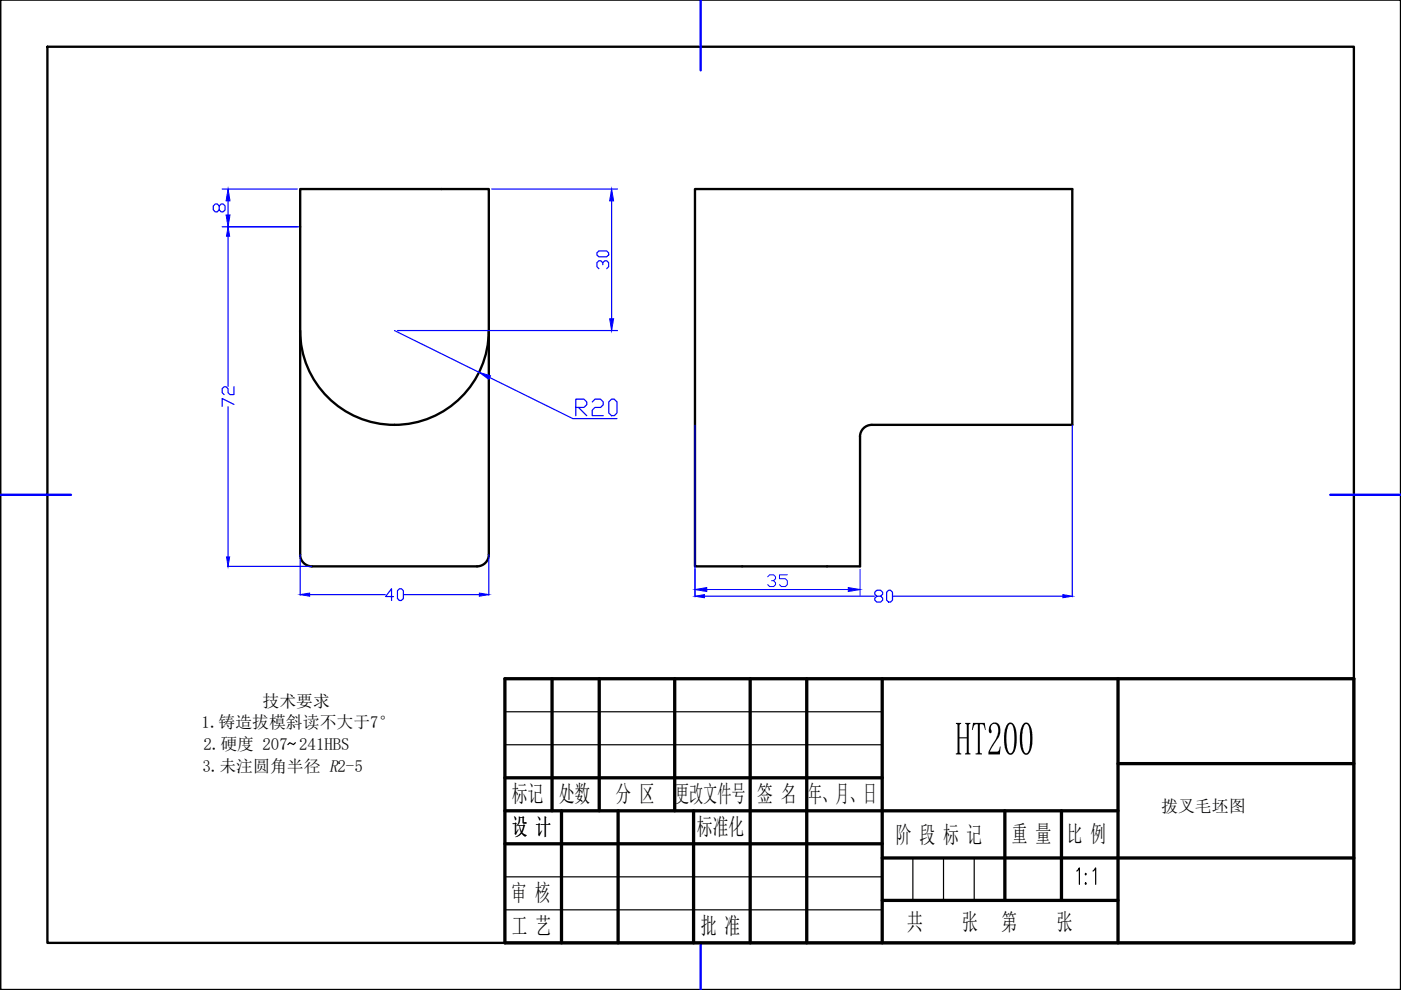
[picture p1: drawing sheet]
<svg xmlns="http://www.w3.org/2000/svg" width="297mm" height="210mm" viewBox="0 0 297 210" stroke-linecap="round" stroke-linejoin="round" font-family="sans-serif">
<path d="M.1 -.1v210h296.9v-210M10.1 9.9h276.9v190h-276.9zM93.6 40.1h10v77.5a2.5 2.5 0 0 1-2.5 2.5h-35a2.5 2.5 0 0 1-2.5-2.5v-69.5M147.3 40.1h80v50h-42.5a2.5 2.5 0 0 0-2.5 2.5v27.5h-35zM63.6 70.1a20 20 0 0 0 20 20 20 20 0 0 0 20-20" fill="none" stroke="#000" stroke-width=".5"/>
<g fill="none" stroke="#00f" stroke-width=".25">
<path d="M47.1 48.1h16.5M47.1 40.1h15.9M48.4 50.1v31.8M104.3 40.1h26.6M129.7 42.6v25M83.6 70.1l18 8.8M84.3 70.1h46.6M48.4 86.3v31.8M103.8 80l17.7 8.8h9.3M122.1 86.4h1.7l.6-.6v-.6l-.6-.6h-1.7v3.5M122.7 86.4l1.7 1.7M125.6 85.2l.5-.6h1.2l.6 .6v.6l-.6 .6h-1.2l-.5 .6v1.1h2.3"/>
<path d="M129.7 84.6h.5l.6 .6v2.3l-.6 .6h-.5l-.6-.6v-2.3zM147.3 90.2v36.3M227.3 90.1v36.4M63.6 117.6v8.6M103.6 117.6v8.6M48.2 120.1h17.9M65.6 126.1h16.1M85.6 126.1h16M149.3 126.4h36.1M189.3 126.4h36"/>
</g>
<g fill="#00f" stroke="#00f" stroke-width=".21">
<path d="M48.4 48.1l.3 2h-.7z"/>
<path d="M48 118.1h.7l-.3 2z"/>
<path d="M63.6 126.1l2-.4v.7z"/>
<path d="M101.6 125.7l2 .4-2 .3z"/>
<path d="M225.3 126.1l2 .3-2 .3z"/>
<path d="M147.3 126.4l2-.3v.6z"/>
<path d="M47.9 45.6h.9l-.4 2.5z"/>
<path d="M48.4 40.1l.4 2.5h-.9z"/>
<path d="M129.3 67.6h.8l-.4 2.5z"/>
<path d="M129.7 40.1l.4 2.5h-.8z"/>
<path d="M101.6 78.9l2.4 .8-.4 .7z"/>
</g>
<path d="M62.6 157.5l-.4 .4-.8-.4-.4 .4" fill="none" stroke="#000" stroke-width=".25"/>
<path d="M148.6 -.1v15M.1 104.9h15M282 104.9h15M148.6 199.9v10" fill="none" stroke="#00f" stroke-width=".5"/>
<!-- layer: CAXA3 -->
<path d="M107 157.9h80M107 150.9h80M107 185.9h80M107 192.9h80M193.5 181.9v9M200 181.9v9M206.6 181.9v9" fill="none" stroke="#000" stroke-width=".25"/>
<!-- layer: CAXA0 -->
<g fill="none" stroke="#000" stroke-width=".7">
<path d="M107 143.9h180v56h-180zM117 143.9v28M127 143.9v28M143.1 143.9v28M159.1 143.9v56M171 143.9v56M187 143.9v56M237 143.9v56M107 164.9h80M107 171.9h130M107 178.9h80M119 171.9v28"/>
<path d="M131 171.9v28M147.1 171.9v28M213 171.9v19M225.1 171.9v19M237 161.9h50M187 181.9h100M187 190.9h50"/>
</g>
<g fill="#000">
<path d="M202.7 153.3h1.1v.2l-.4 .2v2.6h1.6v-2.6l-.4-.2v-.2h1.1v.2h-.2l-.1 .3v5.6l.1 .3h.3v.3h-1.2v-.3h.3l.1-.2v-2.9h-1.6v2.8l.2 .3h.2v.3h-1.1v-.3h.2l.1-.2v-5.7l-.1-.3h-.2zM206.3 153.3h2.5l.2 1.5h-.1l-.1-.3a.81 .81 0 0 0-.7-1 .27 .27 0 0 0-.4 .1 .27 .27 0 0 0 0 .4v5.4l.2 .3h.3v.3h-1.4v-.3h.4l.1-.3v-5.5a.39 .39 0 0 0-.3-.4 .39 .39 0 0 0-.4 .3l-.4 1h-.1zM210 153.6l.5-.3 .7-.1 .5 .4 .3 .6 .1 .9-.2 .8-2 3.5h1.5a.99 .99 0 0 0 .6-1.1h.1l-.1 1.7h-2.4l.1-1 1.7-3 .2-1.3a.88 .88 0 0 0-.2-1 .88 .88 0 0 0-1-.1 1.17 1.17 0 0 0-.2 1.5 .32 .32 0 0 1-.3 .3 .32 .32 0 0 1-.3-.4l.1-.8z"/>
<path d="M214 153.6l-.4 1-.2 1.2 .2 3a.81 .81 0 0 0 .8 .9l.4-.6 .2-1.3 .1-1.8-.2-1.6a.68 .68 0 0 0-.2-.7 .68 .68 0 0 0-.7-.1zM213.6 153.5l.4-.3 .6 .1 .5 .5 .3 .9 .1 2.9-.2 1.2-.3 .7a.9 .9 0 0 1-1 .5 .9 .9 0 0 1-.7-.9l-.3-1.1-.1-1.9 .2-1.6z"/>
<path d="M217.3 153.6l-.3 .6-.3 1.5v1.9l.2 1.2a.82 .82 0 0 0 .8 .9l.5-.7 .2-1.2v-1.7l-.2-1.7a.72 .72 0 0 0-.8-.8zM217 153.5l.6-.3 .7 .4 .4 .9 .2 1.3v1.6l-.3 1.4-.4 .9-.6 .3-.5-.1-.4-.5-.5-1.9 .1-2.5 .3-.8z"/>
</g>
<path d="M228.3 184.7l.6-.7v3.5M230.2 185.2l.1 .1-.1 .2zM230.2 187.2l.1 .1-.1 .2zM231.7 184.7l.6-.7v3.5" fill="none" stroke="#000" stroke-width=".25"/>
<path d="M93.6 40.1h-30v8" fill="none" stroke="#000" stroke-width=".5"/>
<path d="M147.3 120.7v5.5M149.8 125h30M182.3 120.7v5.5" fill="none" stroke="#00f" stroke-width=".21"/>
<g fill="#00f" stroke="#00f" stroke-width=".21">
<path d="M147.3 125l2.5-.4v.8z"/>
<path d="M179.8 124.6l2.5 .4-2.5 .4z"/>
</g>
<g font-size="5.7" fill="#00f">
<text x="130.2" y="58.2" transform="rotate(-90 130.2 58.2)">30</text>
<text x="50.8" y="87.5" transform="rotate(-90 50.8 87.5)">72</text>
<text x="161.9" y="125.6">35</text>
<text x="80.8" y="128.4">40</text>
<text x="184.5" y="128.8">80</text>
</g>
<g font-size="5">
<text x="108.5" y="170.1">标记</text>
<text x="118.5" y="170.1">处数</text>
<text x="130.5" y="170.1">分 区</text>
<text x="143.1" y="170.1">更改文件号</text>
<text x="160.6" y="170.1">签 名</text>
<text x="171.3" y="170.1">年、月、日</text>
<text x="108.5" y="177">设 计</text>
<text x="147.8" y="177.1">标准化</text>
<text x="189.9" y="178.6">阶 段 标 记</text>
<text x="214.6" y="178.6">重 量</text>
<text x="226.2" y="178.6">比 例</text>
<text x="108.4" y="191.1">审 核</text>
<text x="192.3" y="197.1">共</text>
<text x="204" y="197.1">张</text>
<text x="212.4" y="197.1">第</text>
<text x="224.1" y="197.1">张</text>
<text x="108.5" y="198">工 艺</text>
<text x="148.6" y="198.1">批 准</text>
</g>
<text font-size="4.9" fill="#00f" x="44.4" y="46.2">8</text>
<g font-size="3.6">
<text x="55.7" y="149.8">技术要求</text>
<text x="42.8" y="154.5">1.铸造拔模斜读不大于7°</text>
<text x="43.2" y="159.1">2.硬度 207</text>
<text x="63.4" y="159.1">241HBS</text>
<text x="42.9" y="163.7">3.未注圆角半径 R2-5</text>
<text x="246.2" y="172.1">拨叉毛坯图</text>
</g>
</svg>
